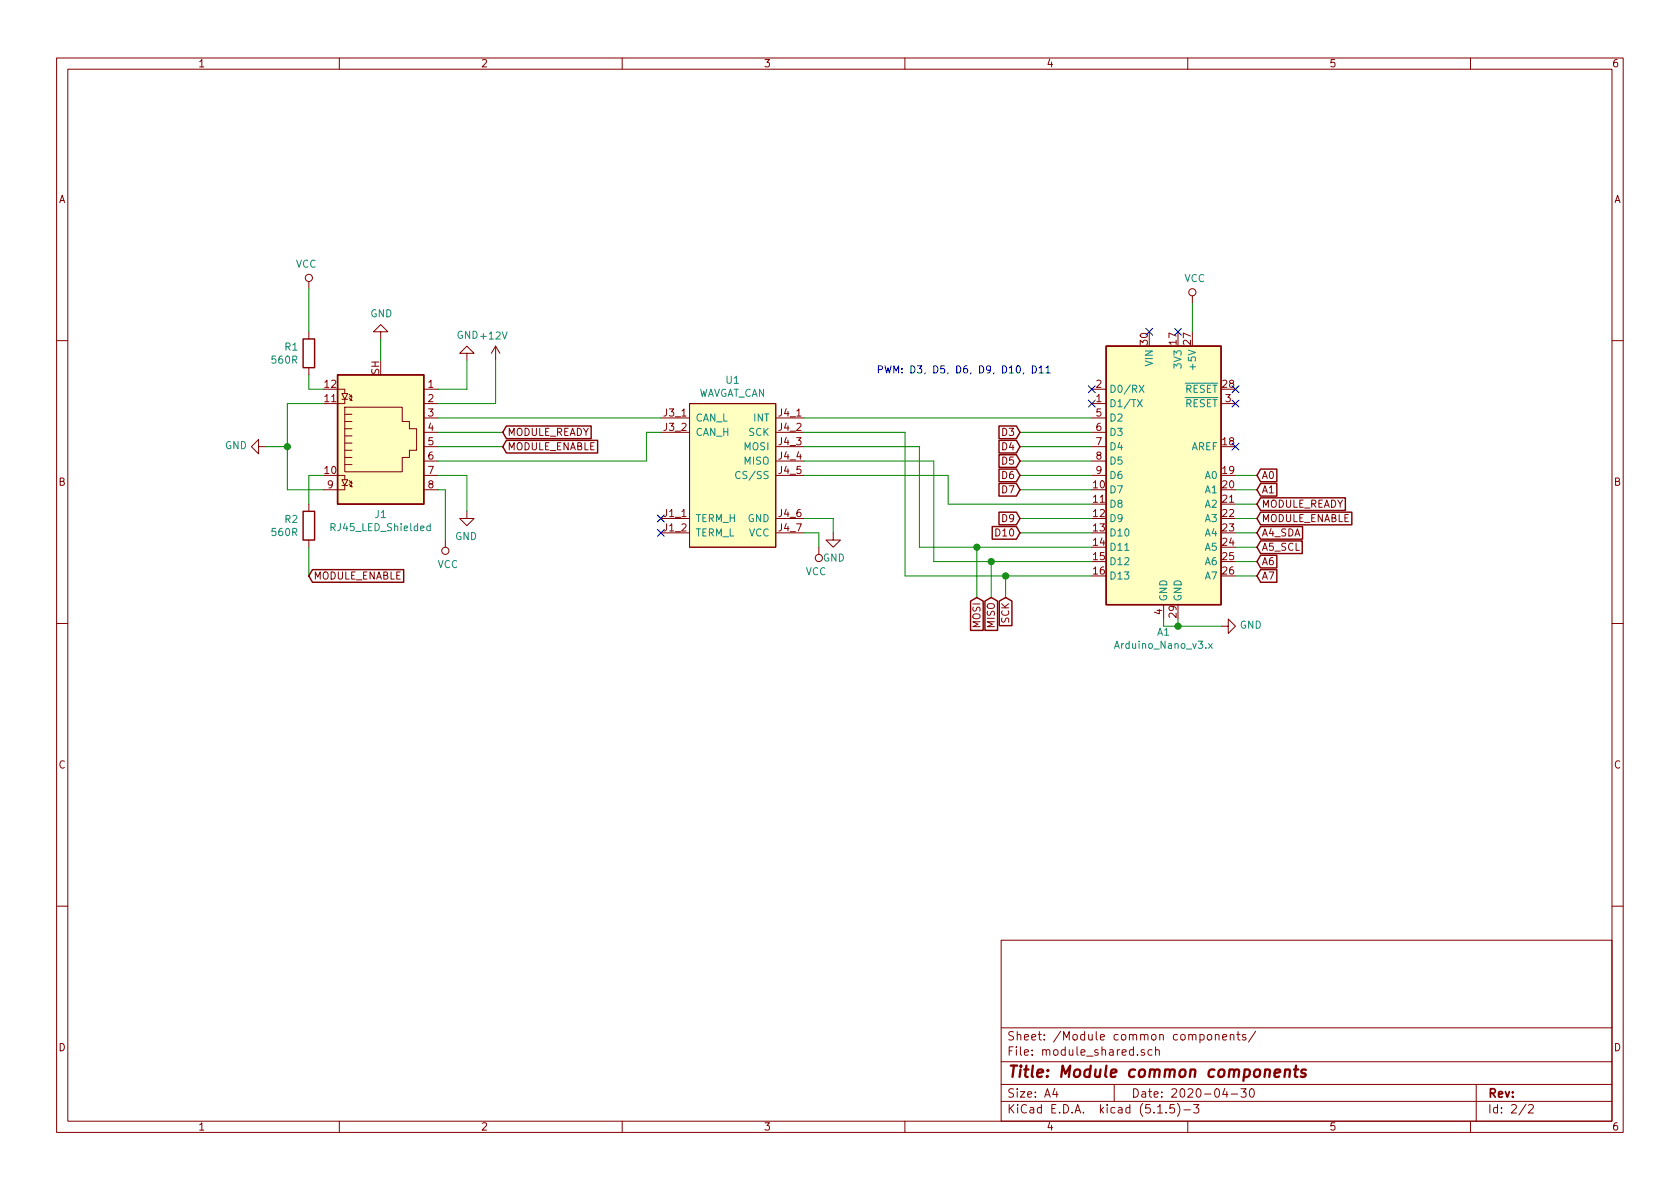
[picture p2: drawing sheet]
EESchema Schematic File Version 4
EELAYER 30 0
EELAYER END
$Descr A4 11693 8268
encoding utf-8
Sheet 2 2
Title "Module common components"
Date "2020-04-30"
Rev ""
Comp ""
Comment1 ""
Comment2 ""
Comment3 ""
Comment4 ""
$EndDescr
Wire Wire Line
	3050 2900 4600 2900
Wire Wire Line
	4500 3000 4600 3000
Wire Wire Line
	4500 3200 4500 3000
Wire Wire Line
	8600 3600 8750 3600
Wire Wire Line
	8750 3500 8600 3500
Wire Wire Line
	8600 3400 8750 3400
Wire Wire Line
	8750 3300 8600 3300
Text GLabel 8750 3600 2    50   Input ~ 0
MODULE_ENABLE
Text GLabel 8750 3400 2    50   Input ~ 0
A1
Text GLabel 8750 3300 2    50   Input ~ 0
A0
Text Notes 6100 2600 0    50   ~ 0
PWM: D3, D5, D6, D9, D10, D11
Wire Wire Line
	7600 3600 7100 3600
Text GLabel 7100 3600 0    50   Input ~ 0
D9
Text GLabel 8750 4000 2    50   Input ~ 0
A7
Wire Wire Line
	3050 3000 3500 3000
Wire Wire Line
	3050 3200 4500 3200
Wire Wire Line
	8300 2100 8300 2300
$Comp
L power:VCC #PWR?
U 1 1
P 8300 2100
AR Path="/5F2CBDBE" Ref="#PWR?"  Part="1" 
AR Path="/5EF969E2/5F2CBDBE" Ref="#PWR0103"  Part="1" 
AR Path="/5EAC2475/5F2CBDBE" Ref="#PWR010"  Part="1" 
F 0 "#PWR010" H 8300 1950 50  0001 C CNN
F 1 "VCC" H 8317 2273 50  0000 C CNN
F 2 "" H 8300 2100 50  0001 C CNN
F 3 "" H 8300 2100 50  0001 C CNN
	1    8300 2100
	1    0    0    -1  
$EndComp
Wire Wire Line
	7100 3400 7600 3400
Wire Wire Line
	7600 3300 7100 3300
Wire Wire Line
	7100 3200 7600 3200
Wire Wire Line
	7600 3100 7100 3100
Wire Wire Line
	7100 3000 7600 3000
Text GLabel 7100 3700 0    50   Input ~ 0
D10
Text GLabel 7100 3400 0    50   Input ~ 0
D7
Text GLabel 7100 3300 0    50   Input ~ 0
D6
Text GLabel 7100 3200 0    50   Input ~ 0
D5
Wire Wire Line
	6800 3800 6400 3800
Wire Wire Line
	6800 4150 6800 3800
Wire Wire Line
	6900 3900 7600 3900
Wire Wire Line
	6900 4150 6900 3900
Wire Wire Line
	7000 4000 6300 4000
Wire Wire Line
	7000 4150 7000 4000
Text GLabel 7000 4150 3    50   Input ~ 0
SCK
Text GLabel 6900 4150 3    50   Input ~ 0
MISO
Text GLabel 6800 4150 3    50   Input ~ 0
MOSI
Text GLabel 8750 3800 2    50   Input ~ 0
A5_SCL
Text GLabel 8750 3700 2    50   Input ~ 0
A4_SDA
Wire Wire Line
	8750 3900 8600 3900
Text GLabel 8750 3900 2    50   Input ~ 0
A6
Wire Wire Line
	5700 3700 5700 3800
Wire Wire Line
	5600 3700 5700 3700
Wire Wire Line
	5800 3600 5600 3600
Wire Wire Line
	5800 3700 5800 3600
$Comp
L WAVGAT_CAN:WAVGAT_CAN U?
U 1 1
P 5100 2600
AR Path="/5F2CBDEC" Ref="U?"  Part="1" 
AR Path="/5EF969E2/5F2CBDEC" Ref="U1"  Part="1" 
AR Path="/5EAC2475/5F2CBDEC" Ref="U1"  Part="1" 
F 0 "U1" H 5100 2565 50  0000 C CNN
F 1 "WAVGAT_CAN" H 5100 2474 50  0000 C CNN
F 2 "WAVGAT_CAN:WAVGAT_CAN" H 5100 2600 50  0001 C CNN
F 3 "" H 5100 2600 50  0001 C CNN
	1    5100 2600
	-1   0    0    -1  
$EndComp
Wire Wire Line
	3500 3100 3050 3100
Text GLabel 3500 3100 2    50   Input ~ 0
MODULE_ENABLE
Wire Wire Line
	8200 4350 8100 4350
Wire Wire Line
	8200 4300 8200 4350
Wire Wire Line
	8100 4350 8100 4300
Connection ~ 8200 4350
Wire Wire Line
	8500 4350 8200 4350
$Comp
L power:GND #PWR?
U 1 1
P 8500 4350
AR Path="/5F2CBDF9" Ref="#PWR?"  Part="1" 
AR Path="/5EF969E2/5F2CBDF9" Ref="#PWR0104"  Part="1" 
AR Path="/5EAC2475/5F2CBDF9" Ref="#PWR011"  Part="1" 
F 0 "#PWR011" H 8500 4100 50  0001 C CNN
F 1 "GND" V 8505 4222 50  0000 R CNN
F 2 "" H 8500 4350 50  0001 C CNN
F 3 "" H 8500 4350 50  0001 C CNN
	1    8500 4350
	0    -1   -1   0   
$EndComp
Wire Wire Line
	8750 4000 8600 4000
Wire Wire Line
	2150 3300 2250 3300
Wire Wire Line
	2150 3500 2150 3300
$Comp
L Device:R R?
U 1 1
P 2150 3650
AR Path="/5F2CBE03" Ref="R?"  Part="1" 
AR Path="/5EF969E2/5F2CBE03" Ref="R2"  Part="1" 
AR Path="/5EAC2475/5F2CBE03" Ref="R2"  Part="1" 
F 0 "R2" H 2220 3696 50  0000 L CNN
F 1 "560R" H 2220 3605 50  0000 L CNN
F 2 "Resistor_SMD:R_0603_1608Metric_Pad1.05x0.95mm_HandSolder" V 2080 3650 50  0001 C CNN
F 3 "~" H 2150 3650 50  0001 C CNN
	1    2150 3650
	-1   0    0    -1  
$EndComp
Wire Wire Line
	3100 3400 3050 3400
Wire Wire Line
	3100 3750 3100 3400
Wire Wire Line
	3250 3300 3050 3300
$Comp
L power:VCC #PWR?
U 1 1
P 3100 3750
AR Path="/5F2CBE0C" Ref="#PWR?"  Part="1" 
AR Path="/5EF969E2/5F2CBE0C" Ref="#PWR0105"  Part="1" 
AR Path="/5EAC2475/5F2CBE0C" Ref="#PWR04"  Part="1" 
F 0 "#PWR04" H 3100 3600 50  0001 C CNN
F 1 "VCC" H 3118 3923 50  0000 C CNN
F 2 "" H 3100 3750 50  0001 C CNN
F 3 "" H 3100 3750 50  0001 C CNN
	1    3100 3750
	1    0    0    1   
$EndComp
Wire Wire Line
	3250 3300 3250 3550
$Comp
L power:GND #PWR?
U 1 1
P 3250 3550
AR Path="/5F2CBE13" Ref="#PWR?"  Part="1" 
AR Path="/5EF969E2/5F2CBE13" Ref="#PWR0106"  Part="1" 
AR Path="/5EAC2475/5F2CBE13" Ref="#PWR06"  Part="1" 
F 0 "#PWR06" H 3250 3300 50  0001 C CNN
F 1 "GND" H 3255 3377 50  0000 C CNN
F 2 "" H 3250 3550 50  0001 C CNN
F 3 "" H 3250 3550 50  0001 C CNN
	1    3250 3550
	-1   0    0    -1  
$EndComp
Wire Wire Line
	3450 2800 3050 2800
Wire Wire Line
	3450 2500 3450 2800
$Comp
L power:+12V #PWR?
U 1 1
P 3450 2500
AR Path="/5F2CBE1B" Ref="#PWR?"  Part="1" 
AR Path="/5EF969E2/5F2CBE1B" Ref="#PWR0107"  Part="1" 
AR Path="/5EAC2475/5F2CBE1B" Ref="#PWR07"  Part="1" 
F 0 "#PWR07" H 3450 2350 50  0001 C CNN
F 1 "+12V" H 3465 2673 50  0000 C CNN
F 2 "" H 3450 2500 50  0001 C CNN
F 3 "" H 3450 2500 50  0001 C CNN
	1    3450 2500
	-1   0    0    -1  
$EndComp
Wire Wire Line
	3250 2700 3050 2700
Wire Wire Line
	3250 2500 3250 2700
$Comp
L power:GND #PWR?
U 1 1
P 3250 2500
AR Path="/5F2CBE23" Ref="#PWR?"  Part="1" 
AR Path="/5EF969E2/5F2CBE23" Ref="#PWR0108"  Part="1" 
AR Path="/5EAC2475/5F2CBE23" Ref="#PWR05"  Part="1" 
F 0 "#PWR05" H 3250 2250 50  0001 C CNN
F 1 "GND" H 3255 2327 50  0000 C CNN
F 2 "" H 3250 2500 50  0001 C CNN
F 3 "" H 3250 2500 50  0001 C CNN
	1    3250 2500
	1    0    0    1   
$EndComp
$Comp
L power:VCC #PWR?
U 1 1
P 2150 2000
AR Path="/5F2CBE2A" Ref="#PWR?"  Part="1" 
AR Path="/5EF969E2/5F2CBE2A" Ref="#PWR0109"  Part="1" 
AR Path="/5EAC2475/5F2CBE2A" Ref="#PWR0101"  Part="1" 
F 0 "#PWR0101" H 2150 1850 50  0001 C CNN
F 1 "VCC" H 2167 2173 50  0000 C CNN
F 2 "" H 2150 2000 50  0001 C CNN
F 3 "" H 2150 2000 50  0001 C CNN
	1    2150 2000
	-1   0    0    -1  
$EndComp
Wire Wire Line
	2150 2700 2250 2700
Wire Wire Line
	2150 2600 2150 2700
$Comp
L Device:R R?
U 1 1
P 2150 2450
AR Path="/5F2CBE32" Ref="R?"  Part="1" 
AR Path="/5EF969E2/5F2CBE32" Ref="R1"  Part="1" 
AR Path="/5EAC2475/5F2CBE32" Ref="R1"  Part="1" 
F 0 "R1" H 2220 2496 50  0000 L CNN
F 1 "560R" H 2220 2405 50  0000 L CNN
F 2 "Resistor_SMD:R_0603_1608Metric_Pad1.05x0.95mm_HandSolder" V 2080 2450 50  0001 C CNN
F 3 "~" H 2150 2450 50  0001 C CNN
	1    2150 2450
	-1   0    0    -1  
$EndComp
Wire Wire Line
	2000 3100 2000 3400
Wire Wire Line
	1850 3100 2000 3100
$Comp
L power:GND #PWR?
U 1 1
P 1850 3100
AR Path="/5F2CBE3A" Ref="#PWR?"  Part="1" 
AR Path="/5EF969E2/5F2CBE3A" Ref="#PWR0110"  Part="1" 
AR Path="/5EAC2475/5F2CBE3A" Ref="#PWR0102"  Part="1" 
F 0 "#PWR0102" H 1850 2850 50  0001 C CNN
F 1 "GND" V 1855 2972 50  0000 R CNN
F 2 "" H 1850 3100 50  0001 C CNN
F 3 "" H 1850 3100 50  0001 C CNN
	1    1850 3100
	0    1    -1   0   
$EndComp
Wire Wire Line
	2000 3400 2250 3400
Connection ~ 2000 3100
Wire Wire Line
	2000 2800 2000 3100
Wire Wire Line
	2250 2800 2000 2800
Wire Wire Line
	5600 3300 6600 3300
Wire Wire Line
	6500 3200 6500 3900
Connection ~ 6900 3900
Wire Wire Line
	6500 3900 6900 3900
Wire Wire Line
	5600 3200 6500 3200
Wire Wire Line
	6400 3100 5600 3100
Wire Wire Line
	6400 3800 6400 3100
Connection ~ 6800 3800
Wire Wire Line
	7600 3800 6800 3800
Wire Wire Line
	6300 3000 5600 3000
Wire Wire Line
	6300 4000 6300 3000
Connection ~ 7000 4000
Wire Wire Line
	7600 4000 7000 4000
$Comp
L power:GND #PWR?
U 1 1
P 5800 3700
AR Path="/5F2CBE57" Ref="#PWR?"  Part="1" 
AR Path="/5EF969E2/5F2CBE57" Ref="#PWR0111"  Part="1" 
AR Path="/5EAC2475/5F2CBE57" Ref="#PWR09"  Part="1" 
F 0 "#PWR09" H 5800 3450 50  0001 C CNN
F 1 "GND" H 5805 3527 50  0000 C CNN
F 2 "" H 5800 3700 50  0001 C CNN
F 3 "" H 5800 3700 50  0001 C CNN
	1    5800 3700
	1    0    0    -1  
$EndComp
$Comp
L power:VCC #PWR?
U 1 1
P 5700 3800
AR Path="/5F2CBE5D" Ref="#PWR?"  Part="1" 
AR Path="/5EF969E2/5F2CBE5D" Ref="#PWR0112"  Part="1" 
AR Path="/5EAC2475/5F2CBE5D" Ref="#PWR08"  Part="1" 
F 0 "#PWR08" H 5700 3650 50  0001 C CNN
F 1 "VCC" H 5718 3973 50  0000 C CNN
F 2 "" H 5700 3800 50  0001 C CNN
F 3 "" H 5700 3800 50  0001 C CNN
	1    5700 3800
	-1   0    0    1   
$EndComp
Wire Wire Line
	5600 2900 7600 2900
Text GLabel 8750 3500 2    50   Input ~ 0
MODULE_READY
NoConn ~ 4600 3600
NoConn ~ 4600 3700
NoConn ~ 7600 2800
NoConn ~ 7600 2700
NoConn ~ 8000 2300
NoConn ~ 8200 2300
NoConn ~ 8600 3100
NoConn ~ 8600 2800
NoConn ~ 8600 2700
Wire Wire Line
	7100 3700 7600 3700
Wire Wire Line
	6600 3300 6600 3500
Wire Wire Line
	6600 3500 7600 3500
Text GLabel 3500 3000 2    50   Input ~ 0
MODULE_READY
Text GLabel 7100 3100 0    50   Input ~ 0
D4
Text GLabel 7100 3000 0    50   Input ~ 0
D3
Wire Wire Line
	2150 4000 2150 3800
$Comp
L Connector:RJ45_LED_Shielded J1
U 1 1
P 2650 3000
F 0 "J1" H 2650 3575 50  0000 C CNN
F 1 "RJ45_LED_Shielded" H 2650 3666 50  0000 C CNN
F 2 "Connector_RJ:RJ45_Amphenol_RJHSE538X" V 2650 3025 50  0001 C CNN
F 3 "~" V 2650 3025 50  0001 C CNN
	1    2650 3000
	1    0    0    1   
$EndComp
$Comp
L power:GND #PWR?
U 1 1
P 2650 2350
AR Path="/5F4F572A" Ref="#PWR?"  Part="1" 
AR Path="/5EF969E2/5F4F572A" Ref="#PWR0116"  Part="1" 
AR Path="/5EAC2475/5F4F572A" Ref="#PWR0103"  Part="1" 
F 0 "#PWR0103" H 2650 2100 50  0001 C CNN
F 1 "GND" H 2655 2177 50  0000 C CNN
F 2 "" H 2650 2350 50  0001 C CNN
F 3 "" H 2650 2350 50  0001 C CNN
	1    2650 2350
	1    0    0    1   
$EndComp
Wire Wire Line
	2650 2350 2650 2500
Text GLabel 2150 4000 2    50   Input ~ 0
MODULE_ENABLE
Wire Wire Line
	2150 2000 2150 2300
$Comp
L MCU_Module:Arduino_Nano_v3.x A?
U 1 1
P 8100 3300
AR Path="/5F2CBE64" Ref="A?"  Part="1" 
AR Path="/5EF969E2/5F2CBE64" Ref="A1"  Part="1" 
AR Path="/5EAC2475/5F2CBE64" Ref="A1"  Part="1" 
F 0 "A1" H 8100 2211 50  0000 C CNN
F 1 "Arduino_Nano_v3.x" H 8100 2120 50  0000 C CNN
F 2 "Module:Arduino_Nano" H 8250 2350 50  0001 L CNN
F 3 "http://www.mouser.com/pdfdocs/Gravitech_Arduino_Nano3_0.pdf" H 8100 2300 50  0001 C CNN
	1    8100 3300
	1    0    0    -1  
$EndComp
Wire Wire Line
	8750 3800 8600 3800
Wire Wire Line
	8600 3700 8750 3700
$EndSCHEMATC
